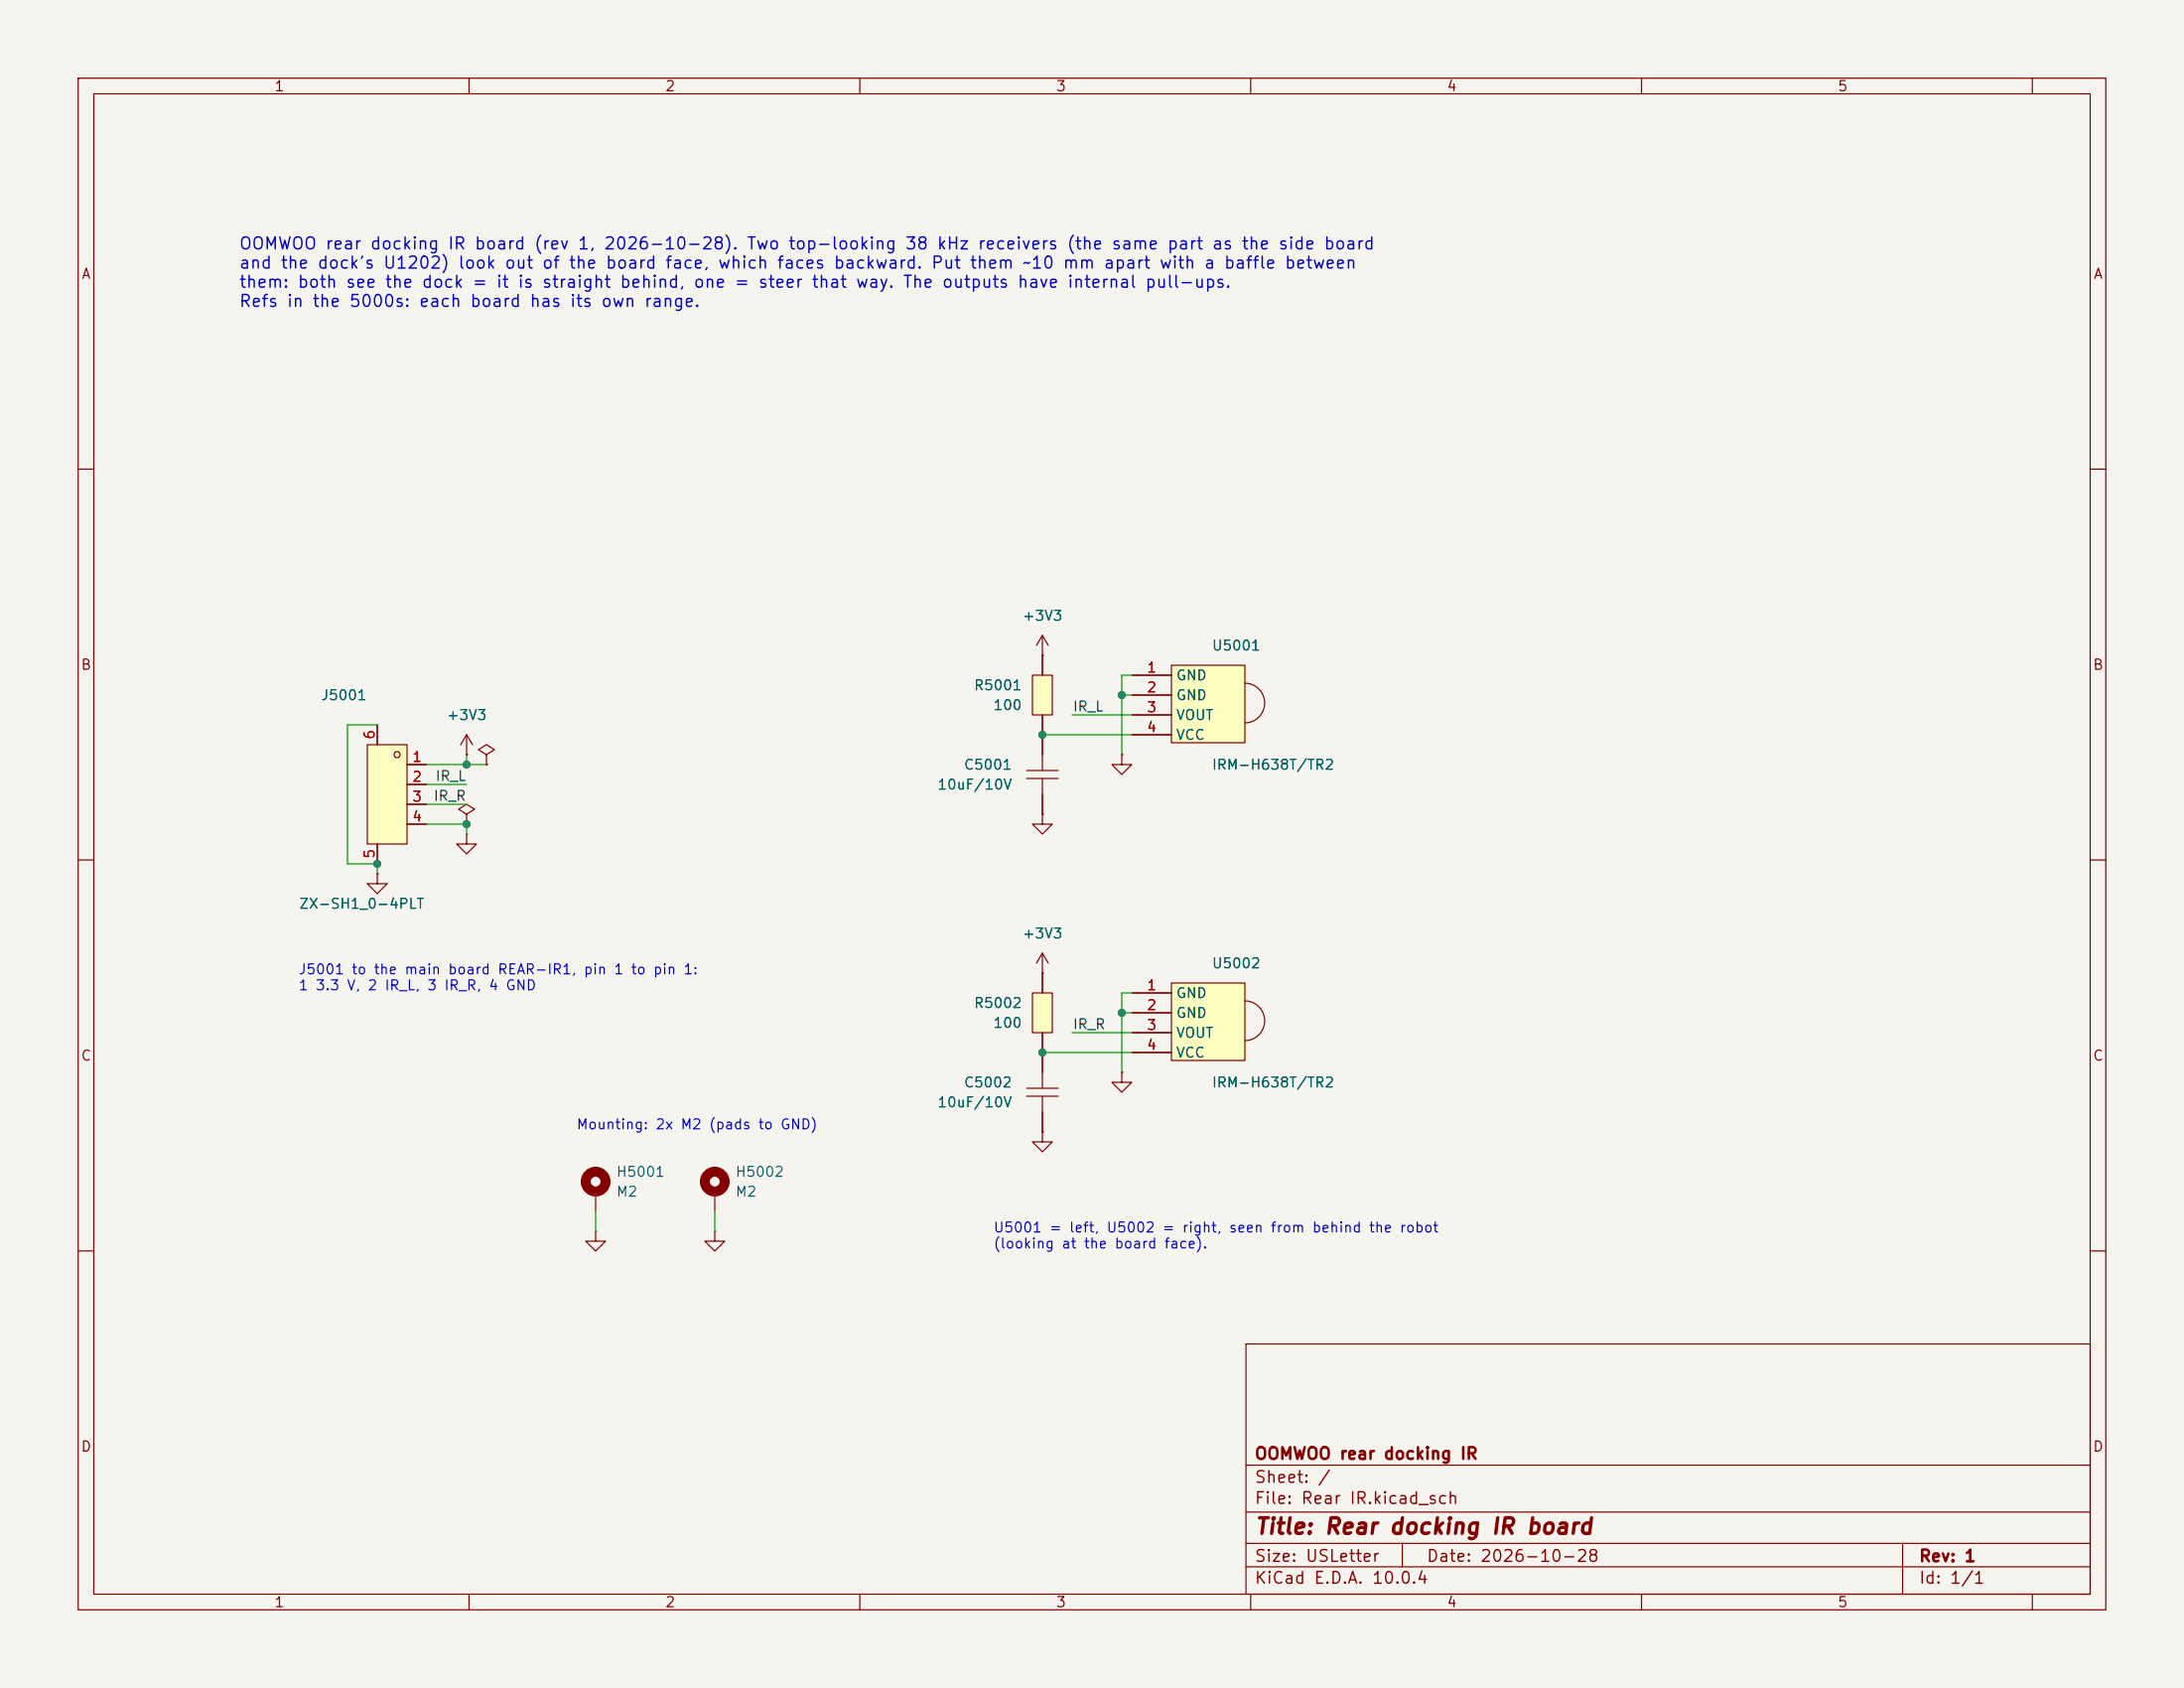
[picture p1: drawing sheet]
(kicad_sch
 (version 20260306)
 (generator "eeschema")
 (generator_version "10.0")
 (paper "USLetter")
 (title_block
  (title "Rear docking IR board")
  (date "2026-10-28")
  (rev "1")
  (company "OOMWOO rear docking IR"))
 (lib_symbols
  (symbol "JLCImport:CL10A106KP8NNNC"
   (pin_numbers (hide yes))
   (pin_names (hide yes)) (exclude_from_sim no) (in_bom yes) (on_board yes)
   (in_pos_files yes)
   (duplicate_pin_numbers_are_jumpers no)
   (property "Reference" "C" (at 0 4.064 0) (show_name no) (do_not_autoplace no) (effects (font (size 1.27 1.27))))
   (property "Value" "CL10A106KP8NNNC" (at 0 -4.064 0) (show_name no) (do_not_autoplace no) (effects (font (size 1.27 1.27))))
   (property "Footprint" "JLCImport:C0603" (at 0 -7.62 0) (show_name no) (do_not_autoplace no) (hide yes) (effects (font (size 1.27 1.27))))
   (property "Datasheet" "https://lcsc.com/product-detail/Multilayer-Ceramic-Capacitors-MLCC-SMD-SMT_SAMSUNG_CL10A106KP8NNNC_10uF-106-10-10V_C19702.html" (at 0 -10.16 0) (show_name no) (do_not_autoplace no) (hide yes) (effects (font (size 1.27 1.27))))
   (property "Description" "10V 10uF X5R ±10% 0603 Multilayer Ceramic Capacitors MLCC - SMD/SMT ROHS" (at 0 0 0) (show_name no) (do_not_autoplace no) (hide yes) (effects (font (size 1.27 1.27))))
   (property "Manufacturer" "SAMSUNG(三星)" (at 0 -12.7 0) (show_name no) (do_not_autoplace no) (hide yes) (effects (font (size 1.27 1.27))))
   (property "MPN" "CL10A106KP8NNNC" (at 0 -15.24 0) (show_name no) (do_not_autoplace no) (hide yes) (effects (font (size 1.27 1.27))))
   (property "LCSC" "C19702" (at 0 -17.78 0) (show_name no) (do_not_autoplace no) (hide yes) (effects (font (size 1.27 1.27))))
   (symbol "CL10A106KP8NNNC_0_1"
    (polyline (pts (xy -0.51 0) (xy -2.54 0)) (stroke (width 0) (type default)) (fill (type none)))
    (polyline (pts (xy -0.51 -2.03) (xy -0.51 2.03)) (stroke (width 0) (type default)) (fill (type none)))
    (polyline (pts (xy 0.51 2.03) (xy 0.51 -2.03)) (stroke (width 0) (type default)) (fill (type none)))
    (polyline (pts (xy 2.54 0) (xy 0.51 0)) (stroke (width 0) (type default)) (fill (type none)))
    (pin passive line (at -5.08 0 0) (length 2.54) (name "1" (effects (font (size 1.27 1.27)))) (number "1" (effects (font (size 1.27 1.27)))))
    (pin passive line (at 5.08 0 180) (length 2.54) (name "2" (effects (font (size 1.27 1.27)))) (number "2" (effects (font (size 1.27 1.27))))))
   (embedded_fonts no))
  (symbol "JLCImport:FRC0603F1000TS"
   (pin_numbers (hide yes))
   (pin_names (hide yes)) (exclude_from_sim no) (in_bom yes) (on_board yes)
   (in_pos_files yes)
   (duplicate_pin_numbers_are_jumpers no)
   (property "Reference" "R" (at 0 4.064 0) (show_name no) (do_not_autoplace no) (effects (font (size 1.27 1.27))))
   (property "Value" "FRC0603F1000TS" (at 0 -4.064 0) (show_name no) (do_not_autoplace no) (effects (font (size 1.27 1.27))))
   (property "Footprint" "JLCImport:R0603" (at 0 -7.62 0) (show_name no) (do_not_autoplace no) (hide yes) (effects (font (size 1.27 1.27))))
   (property "Datasheet" "https://www.lcsc.com/datasheet/C2906981.pdf" (at 0 -10.16 0) (show_name no) (do_not_autoplace no) (hide yes) (effects (font (size 1.27 1.27))))
   (property "Description" "-55℃~+155℃ 100mW 100Ω 75V Thick Film Resistor ±1% ±100ppm/℃ 0603 Chip Resistor - Surface Mount ROHS" (at 0 0 0) (show_name no) (do_not_autoplace no) (hide yes) (effects (font (size 1.27 1.27))))
   (property "Manufacturer" "FOJAN(富捷)" (at 0 -12.7 0) (show_name no) (do_not_autoplace no) (hide yes) (effects (font (size 1.27 1.27))))
   (property "MPN" "FRC0603F1000TS" (at 0 -15.24 0) (show_name no) (do_not_autoplace no) (hide yes) (effects (font (size 1.27 1.27))))
   (property "LCSC" "C2906981" (at 0 -17.78 0) (show_name no) (do_not_autoplace no) (hide yes) (effects (font (size 1.27 1.27))))
   (symbol "FRC0603F1000TS_0_1"
    (rectangle (start -2.54 1.27) (end 2.54 -1.27) (stroke (width 0) (type default)) (fill (type background)))
    (pin passive line (at -5.08 0 0) (length 2.54) (name "1" (effects (font (size 1.27 1.27)))) (number "1" (effects (font (size 1.27 1.27)))))
    (pin passive line (at 5.08 0 180) (length 2.54) (name "2" (effects (font (size 1.27 1.27)))) (number "2" (effects (font (size 1.27 1.27))))))
   (embedded_fonts no))
  (symbol "JLCImport:IRM-H638T" (exclude_from_sim no) (in_bom yes) (on_board yes)
   (in_pos_files yes)
   (duplicate_pin_numbers_are_jumpers no)
   (property "Reference" "CGQ" (at 0 7.62 0) (show_name no) (do_not_autoplace no) (effects (font (size 1.27 1.27))))
   (property "Value" "IRM-H638T/TR2" (at 0 -10.16 0) (show_name no) (do_not_autoplace no) (effects (font (size 1.27 1.27))))
   (property "Footprint" "JLCImport:IRM-H638T" (at 0 -12.7 0) (show_name no) (do_not_autoplace no) (hide yes) (effects (font (size 1.27 1.27))))
   (property "Datasheet" "https://lcsc.com/product-detail/Infrared-Sensors_IRM-H638T-TR2_C91447.html" (at 0 -15.24 0) (show_name no) (do_not_autoplace no) (hide yes) (effects (font (size 1.27 1.27))))
   (property "Description" "IRM-H638T/TR2" (at 0 0 0) (show_name no) (do_not_autoplace no) (hide yes) (effects (font (size 1.27 1.27))))
   (property "Manufacturer" "EVERLIGHT(亿光)" (at 0 -17.78 0) (show_name no) (do_not_autoplace no) (hide yes) (effects (font (size 1.27 1.27))))
   (property "MPN" "IRM-H638T/TR2" (at 0 -20.32 0) (show_name no) (do_not_autoplace no) (hide yes) (effects (font (size 1.27 1.27))))
   (property "LCSC" "C91447" (at 0 -22.86 0) (show_name no) (do_not_autoplace no) (hide yes) (effects (font (size 1.27 1.27))))
   (symbol "IRM-H638T_0_1"
    (rectangle (start -2.54 3.81) (end 6.86 -6.1) (stroke (width 0) (type default)) (fill (type background)))
    (arc (start 6.86 1.52) (mid 9.3889 -1.02) (end 6.86 -3.56) (stroke (width 0) (type default)) (fill (type none)))
    (pin passive line (at -7.62 2.54 0) (length 5.08) (name "GND" (effects (font (size 1.27 1.27)))) (number "1" (effects (font (size 1.27 1.27)))))
    (pin passive line (at -7.62 0 0) (length 5.08) (name "GND" (effects (font (size 1.27 1.27)))) (number "2" (effects (font (size 1.27 1.27)))))
    (pin output line (at -7.62 -2.54 0) (length 5.08) (name "VOUT" (effects (font (size 1.27 1.27)))) (number "3" (effects (font (size 1.27 1.27)))))
    (pin passive line (at -7.62 -5.08 0) (length 5.08) (name "VCC" (effects (font (size 1.27 1.27)))) (number "4" (effects (font (size 1.27 1.27))))))
   (embedded_fonts no))
  (symbol "JLCImport:ZX-SH1_0-4PLT"
   (pin_names (hide yes)) (exclude_from_sim no) (in_bom yes) (on_board yes)
   (in_pos_files yes)
   (duplicate_pin_numbers_are_jumpers no)
   (property "Reference" "U" (at 0 13.97 0) (show_name no) (do_not_autoplace no) (effects (font (size 1.27 1.27))))
   (property "Value" "ZX-SH1_0-4PLT" (at 0 -13.97 0) (show_name no) (do_not_autoplace no) (effects (font (size 1.27 1.27))))
   (property "Footprint" "JLCImport:ZX-SH1_0-4PLT" (at 0 -16.51 0) (show_name no) (do_not_autoplace no) (hide yes) (effects (font (size 1.27 1.27))))
   (property "Datasheet" "https://www.lcsc.com/datasheet/C7430453.pdf" (at 0 -19.05 0) (show_name no) (do_not_autoplace no) (hide yes) (effects (font (size 1.27 1.27))))
   (property "Description" "-40℃~+85℃ 1 1A 1mm 1x4P 3.05mm 4 4.4mm 4P 50V 6.35mm Auxiliary Solder Pin Beige Brass LCP SH Surface Mount,Vertical Tin SMD,P=1mm Wire To Board Connector ROHS" (at 0 0 0) (show_name no) (do_not_autoplace no) (hide yes) (effects (font (size 1.27 1.27))))
   (property "Manufacturer" "Megastar" (at 0 -21.59 0) (show_name no) (do_not_autoplace no) (hide yes) (effects (font (size 1.27 1.27))))
   (property "Manufacturer Part" "ZX-SH1.0-4PLT" (at 0 -24.13 0) (show_name no) (do_not_autoplace no) (hide yes) (effects (font (size 1.27 1.27))))
   (property "LCSC" "C7430453" (at 0 -26.67 0) (show_name no) (do_not_autoplace no) (hide yes) (effects (font (size 1.27 1.27))))
   (symbol "ZX-SH1_0-4PLT_0_1"
    (rectangle (start -1.27 6.35) (end 3.81 -6.35) (stroke (width 0) (type default)) (fill (type background)))
    (circle (center 0 5.08) (radius 0.38) (stroke (width 0) (type default)) (fill (type none)))
    (pin passive line (at -3.81 3.81 0) (length 2.54) (name "1" (effects (font (size 1.27 1.27)))) (number "1" (effects (font (size 1.27 1.27)))))
    (pin passive line (at -3.81 1.27 0) (length 2.54) (name "2" (effects (font (size 1.27 1.27)))) (number "2" (effects (font (size 1.27 1.27)))))
    (pin passive line (at -3.81 -1.27 0) (length 2.54) (name "3" (effects (font (size 1.27 1.27)))) (number "3" (effects (font (size 1.27 1.27)))))
    (pin passive line (at -3.81 -3.81 0) (length 2.54) (name "4" (effects (font (size 1.27 1.27)))) (number "4" (effects (font (size 1.27 1.27)))))
    (pin passive line (at 2.54 -8.89 90) (length 2.54) (name "5" (effects (font (size 1.27 1.27)))) (number "5" (effects (font (size 1.27 1.27)))))
    (pin passive line (at 2.54 8.89 270) (length 2.54) (name "6" (effects (font (size 1.27 1.27)))) (number "6" (effects (font (size 1.27 1.27))))))
   (embedded_fonts no))
  (symbol "Mechanical:MountingHole_Pad"
   (pin_numbers (hide yes))
   (pin_names
    (offset 1.016) (hide yes)) (exclude_from_sim no) (in_bom no) (on_board yes)
   (in_pos_files yes)
   (duplicate_pin_numbers_are_jumpers no)
   (property "Reference" "H" (at 0 6.35 0) (show_name no) (do_not_autoplace no) (effects (font (size 1.27 1.27))))
   (property "Value" "MountingHole_Pad" (at 0 4.445 0) (show_name no) (do_not_autoplace no) (effects (font (size 1.27 1.27))))
   (property "Footprint" "" (at 0 0 0) (show_name no) (do_not_autoplace no) (hide yes) (effects (font (size 1.27 1.27))))
   (property "Datasheet" "" (at 0 0 0) (show_name no) (do_not_autoplace no) (hide yes) (effects (font (size 1.27 1.27))))
   (property "Description" "Mounting Hole with connection" (at 0 0 0) (show_name no) (do_not_autoplace no) (hide yes) (effects (font (size 1.27 1.27))))
   (symbol "MountingHole_Pad_0_1"
    (circle (center 0 1.27) (radius 1.27) (stroke (width 1.27) (type default)) (fill (type none))))
   (symbol "MountingHole_Pad_1_1"
    (pin input line (at 0 -2.54 90) (length 2.54) (name "1" (effects (font (size 1.27 1.27)))) (number "1" (effects (font (size 1.27 1.27))))))
   (embedded_fonts no))
  (symbol "power:+3V3"
   (power global)
   (pin_numbers (hide yes))
   (pin_names
    (offset 0) (hide yes)) (exclude_from_sim no) (in_bom yes) (on_board yes)
   (in_pos_files yes)
   (duplicate_pin_numbers_are_jumpers no)
   (property "Reference" "#PWR" (at 0 -3.81 0) (show_name no) (do_not_autoplace no) (hide yes) (effects (font (size 1.27 1.27))))
   (property "Value" "+3V3" (at 0 3.556 0) (show_name no) (do_not_autoplace no) (effects (font (size 1.27 1.27))))
   (property "Footprint" "" (at 0 0 0) (show_name no) (do_not_autoplace no) (hide yes) (effects (font (size 1.27 1.27))))
   (property "Datasheet" "" (at 0 0 0) (show_name no) (do_not_autoplace no) (hide yes) (effects (font (size 1.27 1.27))))
   (property "Description" "Power symbol creates a global label with name \"+3V3\"" (at 0 0 0) (show_name no) (do_not_autoplace no) (hide yes) (effects (font (size 1.27 1.27))))
   (symbol "+3V3_0_1"
    (polyline (pts (xy -0.762 1.27) (xy 0 2.54)) (stroke (width 0) (type default)) (fill (type none)))
    (polyline (pts (xy 0 2.54) (xy 0.762 1.27)) (stroke (width 0) (type default)) (fill (type none)))
    (polyline (pts (xy 0 0) (xy 0 2.54)) (stroke (width 0) (type default)) (fill (type none))))
   (symbol "+3V3_1_1"
    (pin power_in line (at 0 0 90) (length 0) (name "" (effects (font (size 1.27 1.27)))) (number "1" (effects (font (size 1.27 1.27))))))
   (embedded_fonts no))
  (symbol "power:GND"
   (power global)
   (pin_numbers (hide yes))
   (pin_names
    (offset 0) (hide yes)) (exclude_from_sim no) (in_bom yes) (on_board yes)
   (in_pos_files yes)
   (duplicate_pin_numbers_are_jumpers no)
   (property "Reference" "#PWR" (at 0 -6.35 0) (show_name no) (do_not_autoplace no) (hide yes) (effects (font (size 1.27 1.27))))
   (property "Value" "GND" (at 0 -3.81 0) (show_name no) (do_not_autoplace no) (effects (font (size 1.27 1.27))))
   (property "Footprint" "" (at 0 0 0) (show_name no) (do_not_autoplace no) (hide yes) (effects (font (size 1.27 1.27))))
   (property "Datasheet" "" (at 0 0 0) (show_name no) (do_not_autoplace no) (hide yes) (effects (font (size 1.27 1.27))))
   (property "Description" "Power symbol creates a global label with name \"GND\" , ground" (at 0 0 0) (show_name no) (do_not_autoplace no) (hide yes) (effects (font (size 1.27 1.27))))
   (symbol "GND_0_1"
    (polyline (pts (xy 0 0) (xy 0 -1.27) (xy 1.27 -1.27) (xy 0 -2.54) (xy -1.27 -1.27) (xy 0 -1.27)) (stroke (width 0) (type default)) (fill (type none))))
   (symbol "GND_1_1"
    (pin power_in line (at 0 0 270) (length 0) (name "" (effects (font (size 1.27 1.27)))) (number "1" (effects (font (size 1.27 1.27))))))
   (embedded_fonts no))
  (symbol "power:PWR_FLAG"
   (power global)
   (pin_numbers (hide yes))
   (pin_names
    (offset 0) (hide yes)) (exclude_from_sim no) (in_bom yes) (on_board yes)
   (in_pos_files yes)
   (duplicate_pin_numbers_are_jumpers no)
   (property "Reference" "#FLG" (at 0 1.905 0) (show_name no) (do_not_autoplace no) (hide yes) (effects (font (size 1.27 1.27))))
   (property "Value" "PWR_FLAG" (at 0 3.81 0) (show_name no) (do_not_autoplace no) (effects (font (size 1.27 1.27))))
   (property "Footprint" "" (at 0 0 0) (show_name no) (do_not_autoplace no) (hide yes) (effects (font (size 1.27 1.27))))
   (property "Datasheet" "" (at 0 0 0) (show_name no) (do_not_autoplace no) (hide yes) (effects (font (size 1.27 1.27))))
   (property "Description" "Special symbol for telling ERC where power comes from" (at 0 0 0) (show_name no) (do_not_autoplace no) (hide yes) (effects (font (size 1.27 1.27))))
   (symbol "PWR_FLAG_0_0"
    (pin power_out line (at 0 0 90) (length 0) (name "" (effects (font (size 1.27 1.27)))) (number "1" (effects (font (size 1.27 1.27))))))
   (symbol "PWR_FLAG_0_1"
    (polyline (pts (xy 0 0) (xy 0 1.27) (xy -1.016 1.905) (xy 0 2.54) (xy 1.016 1.905) (xy 0 1.27)) (stroke (width 0) (type default)) (fill (type none))))
   (embedded_fonts no)))
 (text "J5001 to the main board REAR-IR1, pin 1 to pin 1:\n1 3.3 V, 2 IR_L, 3 IR_R, 4 GND"
  (exclude_from_sim no)
  (at 38.1 127 0)
  (effects (font (size 1.27 1.27)) (justify left bottom)))
 (text "OOMWOO rear docking IR board (rev 1, 2026-10-28). Two top-looking 38 kHz receivers (the same part as the side board\nand the dock's U1202) look out of the board face, which faces backward. Put them ~10 mm apart with a baffle between\nthem: both see the dock = it is straight behind, one = steer that way. The outputs have internal pull-ups.\nRefs in the 5000s: each board has its own range."
  (exclude_from_sim no)
  (at 30.48 39.624 0)
  (effects (font (size 1.524 1.524)) (justify left bottom)))
 (text "Mounting: 2x M2 (pads to GND)"
  (exclude_from_sim no)
  (at 73.66 144.78 0)
  (effects (font (size 1.27 1.27)) (justify left bottom)))
 (text "U5001 = left, U5002 = right, seen from behind the robot\n(looking at the board face)."
  (exclude_from_sim no)
  (at 127 160.02 0)
  (effects (font (size 1.27 1.27)) (justify left bottom)))
 (junction
  (at 59.69 105.41)
  (diameter 0)
  (color 0 0 0 0))
 (junction
  (at 133.35 134.62)
  (diameter 0)
  (color 0 0 0 0))
 (junction
  (at 143.51 129.54)
  (diameter 0)
  (color 0 0 0 0))
 (junction
  (at 143.51 88.9)
  (diameter 0)
  (color 0 0 0 0))
 (junction
  (at 133.35 93.98)
  (diameter 0)
  (color 0 0 0 0))
 (junction
  (at 48.26 110.49)
  (diameter 0)
  (color 0 0 0 0))
 (junction
  (at 59.69 97.79)
  (diameter 0)
  (color 0 0 0 0))
 (wire
  (pts (xy 59.69 106.68) (xy 59.69 105.41))
  (stroke (width 0) (type default)))
 (wire
  (pts (xy 91.44 154.94) (xy 91.44 157.48))
  (stroke (width 0) (type default)))
 (wire
  (pts (xy 144.78 132.08) (xy 137.16 132.08))
  (stroke (width 0) (type default)))
 (wire
  (pts (xy 144.78 91.44) (xy 137.16 91.44))
  (stroke (width 0) (type default)))
 (wire
  (pts (xy 44.45 92.71) (xy 44.45 110.49))
  (stroke (width 0) (type default)))
 (wire
  (pts (xy 54.61 105.41) (xy 59.69 105.41))
  (stroke (width 0) (type default)))
 (wire
  (pts (xy 144.78 134.62) (xy 133.35 134.62))
  (stroke (width 0) (type default)))
 (wire
  (pts (xy 144.78 93.98) (xy 133.35 93.98))
  (stroke (width 0) (type default)))
 (wire
  (pts (xy 143.51 137.16) (xy 143.51 129.54))
  (stroke (width 0) (type default)))
 (wire
  (pts (xy 59.69 97.79) (xy 62.23 97.79))
  (stroke (width 0) (type default)))
 (wire
  (pts (xy 143.51 129.54) (xy 143.51 127))
  (stroke (width 0) (type default)))
 (wire
  (pts (xy 44.45 110.49) (xy 48.26 110.49))
  (stroke (width 0) (type default)))
 (wire
  (pts (xy 144.78 88.9) (xy 143.51 88.9))
  (stroke (width 0) (type default)))
 (wire
  (pts (xy 54.61 100.33) (xy 59.69 100.33))
  (stroke (width 0) (type default)))
 (wire
  (pts (xy 48.26 110.49) (xy 48.26 111.76))
  (stroke (width 0) (type default)))
 (wire
  (pts (xy 59.69 97.79) (xy 59.69 96.52))
  (stroke (width 0) (type default)))
 (wire
  (pts (xy 54.61 102.87) (xy 59.69 102.87))
  (stroke (width 0) (type default)))
 (wire
  (pts (xy 144.78 129.54) (xy 143.51 129.54))
  (stroke (width 0) (type default)))
 (wire
  (pts (xy 76.2 154.94) (xy 76.2 157.48))
  (stroke (width 0) (type default)))
 (wire
  (pts (xy 143.51 96.52) (xy 143.51 88.9))
  (stroke (width 0) (type default)))
 (wire
  (pts (xy 143.51 88.9) (xy 143.51 86.36))
  (stroke (width 0) (type default)))
 (wire
  (pts (xy 48.26 92.71) (xy 44.45 92.71))
  (stroke (width 0) (type default)))
 (wire
  (pts (xy 54.61 97.79) (xy 59.69 97.79))
  (stroke (width 0) (type default)))
 (wire
  (pts (xy 144.78 86.36) (xy 143.51 86.36))
  (stroke (width 0) (type default)))
 (wire
  (pts (xy 144.78 127) (xy 143.51 127))
  (stroke (width 0) (type default)))
 (label "IR_R"
  (at 59.69 102.87 180)
  (effects (font (size 1.27 1.27)) (justify right bottom)))
 (label "IR_L"
  (at 59.69 100.33 180)
  (effects (font (size 1.27 1.27)) (justify right bottom)))
 (label "IR_R"
  (at 137.16 132.08 0)
  (effects (font (size 1.27 1.27)) (justify left bottom)))
 (label "IR_L"
  (at 137.16 91.44 0)
  (effects (font (size 1.27 1.27)) (justify left bottom)))
 (symbol
  (lib_id "JLCImport:IRM-H638T")
  (at 152.4 129.54 0)
  (unit 1)
  (body_style 1)
  (exclude_from_sim no)
  (in_bom yes)
  (on_board yes)
  (in_pos_files yes)
  (dnp no)
  (property "Reference" "U5002" (at 154.94 123.19 0) (show_name no) (do_not_autoplace no) (effects (font (size 1.27 1.27)) (justify left)))
  (property "Value" "IRM-H638T/TR2" (at 154.94 138.43 0) (show_name no) (do_not_autoplace no) (effects (font (size 1.27 1.27)) (justify left)))
  (property "Footprint" "JLCImport:IRM-H638T" (at 152.4 129.54 0) (hide yes) (show_name no) (do_not_autoplace no) (effects (font (size 1.27 1.27))))
  (property "Datasheet" "https://en.everlight.com/wp-content/plugins/ItemRelationship/product_files/pdf/DMO-0000004-IRM-H6XX-TR2_Series_Datasheet_V4.pdf" (at 152.4 129.54 0) (hide yes) (show_name no) (do_not_autoplace no) (effects (font (size 1.27 1.27))))
  (property "Description" "38 kHz IR receiver, top-looking SMD (lens on the top face); output has an internal pull-up" (at 152.4 129.54 0) (hide yes) (show_name no) (do_not_autoplace no) (effects (font (size 1.27 1.27))))
  (property "LCSC" "C91447" (at 152.4 129.54 0) (hide yes) (show_name no) (do_not_autoplace no) (effects (font (size 1.27 1.27))))
  (pin "1")
  (pin "2")
  (pin "3")
  (pin "4"))
 (symbol
  (lib_id "power:GND")
  (at 59.69 106.68 0)
  (unit 1)
  (body_style 1)
  (exclude_from_sim no)
  (in_bom yes)
  (on_board yes)
  (in_pos_files yes)
  (dnp no)
  (property "Reference" "#PWR5001" (at 59.69 106.68 90) (hide yes) (show_name no) (do_not_autoplace no) (effects (font (size 1.27 1.27))))
  (property "Value" "GND" (at 59.69 111.76 90) (hide yes) (show_name no) (do_not_autoplace no) (effects (font (size 1.27 1.27)) (justify left)))
  (property "Footprint" "" (at 59.69 106.68 0) (hide yes) (show_name no) (do_not_autoplace no) (effects (font (size 1.27 1.27))))
  (property "Datasheet" "" (at 59.69 106.68 0) (hide yes) (show_name no) (do_not_autoplace no) (effects (font (size 1.27 1.27))))
  (property "Description" "" (at 59.69 106.68 0) (hide yes) (show_name no) (do_not_autoplace no) (effects (font (size 1.27 1.27))))
  (pin "1"))
 (symbol
  (lib_id "power:GND")
  (at 91.44 157.48 0)
  (unit 1)
  (body_style 1)
  (exclude_from_sim no)
  (in_bom yes)
  (on_board yes)
  (in_pos_files yes)
  (dnp no)
  (property "Reference" "#PWR5014" (at 91.44 157.48 0) (hide yes) (show_name no) (do_not_autoplace no) (effects (font (size 1.27 1.27))))
  (property "Value" "GND" (at 91.44 162.56 0) (hide yes) (show_name no) (do_not_autoplace no) (effects (font (size 1.27 1.27))))
  (property "Footprint" "" (at 91.44 157.48 0) (hide yes) (show_name no) (do_not_autoplace no) (effects (font (size 1.27 1.27))))
  (property "Datasheet" "" (at 91.44 157.48 0) (hide yes) (show_name no) (do_not_autoplace no) (effects (font (size 1.27 1.27))))
  (property "Description" "" (at 91.44 157.48 0) (hide yes) (show_name no) (do_not_autoplace no) (effects (font (size 1.27 1.27))))
  (pin "1"))
 (symbol
  (lib_id "JLCImport:ZX-SH1_0-4PLT")
  (at 50.8 101.6 0)
  (mirror y)
  (unit 1)
  (body_style 1)
  (exclude_from_sim no)
  (in_bom yes)
  (on_board yes)
  (in_pos_files yes)
  (dnp no)
  (property "Reference" "J5001" (at 46.99 88.9 0) (show_name no) (do_not_autoplace no) (effects (font (size 1.27 1.27)) (justify left)))
  (property "Value" "ZX-SH1_0-4PLT" (at 54.356 115.57 0) (show_name no) (do_not_autoplace no) (effects (font (size 1.27 1.27)) (justify left)))
  (property "Footprint" "JLCImport:ZX-SH1_0-4PLT" (at 50.8 101.6 0) (hide yes) (show_name no) (do_not_autoplace no) (effects (font (size 1.27 1.27))))
  (property "Datasheet" "https://www.lcsc.com/datasheet/C7430453.pdf" (at 50.8 101.6 0) (hide yes) (show_name no) (do_not_autoplace no) (effects (font (size 1.27 1.27))))
  (property "Description" "-40℃~+85℃ 1 1A 1mm 1x4P 3.05mm 4 4.4mm 4P 50V 6.35mm Auxiliary Solder Pin Beige Brass LCP SH Surface Mount,Vertical Tin SMD,P=1mm Wire To Board Connector ROHS" (at 50.8 101.6 0) (hide yes) (show_name no) (do_not_autoplace no) (effects (font (size 1.27 1.27))))
  (property "LCSC" "C7430453" (at 50.8 101.6 0) (hide yes) (show_name no) (do_not_autoplace no) (effects (font (size 1.27 1.27))))
  (property "Manufacturer" "Megastar" (at 50.8 123.19 0) (hide yes) (show_name no) (do_not_autoplace no) (effects (font (size 1.27 1.27))))
  (property "Manufacturer Part" "ZX-SH1.0-4PLT" (at 50.8 125.73 0) (hide yes) (show_name no) (do_not_autoplace no) (effects (font (size 1.27 1.27))))
  (pin "1")
  (pin "2")
  (pin "3")
  (pin "4")
  (pin "5")
  (pin "6"))
 (symbol
  (lib_id "power:PWR_FLAG")
  (at 59.69 105.41 0)
  (unit 1)
  (body_style 1)
  (exclude_from_sim no)
  (in_bom yes)
  (on_board yes)
  (in_pos_files yes)
  (dnp no)
  (property "Reference" "#FLG5004" (at 59.69 105.41 0) (hide yes) (show_name no) (do_not_autoplace no) (effects (font (size 1.27 1.27))))
  (property "Value" "PWR_FLAG" (at 59.69 101.6 0) (hide yes) (show_name no) (do_not_autoplace no) (effects (font (size 1.27 1.27))))
  (property "Footprint" "" (at 59.69 105.41 0) (hide yes) (show_name no) (do_not_autoplace no) (effects (font (size 1.27 1.27))))
  (property "Datasheet" "" (at 59.69 105.41 0) (hide yes) (show_name no) (do_not_autoplace no) (effects (font (size 1.27 1.27))))
  (property "Description" "" (at 59.69 105.41 0) (hide yes) (show_name no) (do_not_autoplace no) (effects (font (size 1.27 1.27))))
  (pin "1"))
 (symbol
  (lib_id "power:GND")
  (at 133.35 104.14 0)
  (unit 1)
  (body_style 1)
  (exclude_from_sim no)
  (in_bom yes)
  (on_board yes)
  (in_pos_files yes)
  (dnp no)
  (property "Reference" "#PWR5008" (at 133.35 104.14 0) (hide yes) (show_name no) (do_not_autoplace no) (effects (font (size 1.27 1.27))))
  (property "Value" "GND" (at 133.35 109.22 0) (hide yes) (show_name no) (do_not_autoplace no) (effects (font (size 1.27 1.27))))
  (property "Footprint" "" (at 133.35 104.14 0) (hide yes) (show_name no) (do_not_autoplace no) (effects (font (size 1.27 1.27))))
  (property "Datasheet" "" (at 133.35 104.14 0) (hide yes) (show_name no) (do_not_autoplace no) (effects (font (size 1.27 1.27))))
  (property "Description" "" (at 133.35 104.14 0) (hide yes) (show_name no) (do_not_autoplace no) (effects (font (size 1.27 1.27))))
  (pin "1"))
 (symbol
  (lib_id "power:+3V3")
  (at 59.69 96.52 0)
  (unit 1)
  (body_style 1)
  (exclude_from_sim no)
  (in_bom yes)
  (on_board yes)
  (in_pos_files yes)
  (dnp no)
  (property "Reference" "#PWR5005" (at 59.69 96.52 0) (hide yes) (show_name no) (do_not_autoplace no) (effects (font (size 1.27 1.27))))
  (property "Value" "+3V3" (at 59.69 91.44 0) (show_name no) (do_not_autoplace no) (effects (font (size 1.27 1.27))))
  (property "Footprint" "" (at 59.69 96.52 0) (hide yes) (show_name no) (do_not_autoplace no) (effects (font (size 1.27 1.27))))
  (property "Datasheet" "" (at 59.69 96.52 0) (hide yes) (show_name no) (do_not_autoplace no) (effects (font (size 1.27 1.27))))
  (property "Description" "" (at 59.69 96.52 0) (hide yes) (show_name no) (do_not_autoplace no) (effects (font (size 1.27 1.27))))
  (pin "1"))
 (symbol
  (lib_id "power:GND")
  (at 48.26 111.76 0)
  (unit 1)
  (body_style 1)
  (exclude_from_sim no)
  (in_bom yes)
  (on_board yes)
  (in_pos_files yes)
  (dnp no)
  (property "Reference" "#PWR5002" (at 48.26 111.76 0) (hide yes) (show_name no) (do_not_autoplace no) (effects (font (size 1.27 1.27))))
  (property "Value" "GND" (at 48.26 116.84 0) (hide yes) (show_name no) (do_not_autoplace no) (effects (font (size 1.27 1.27))))
  (property "Footprint" "" (at 48.26 111.76 0) (hide yes) (show_name no) (do_not_autoplace no) (effects (font (size 1.27 1.27))))
  (property "Datasheet" "" (at 48.26 111.76 0) (hide yes) (show_name no) (do_not_autoplace no) (effects (font (size 1.27 1.27))))
  (property "Description" "" (at 48.26 111.76 0) (hide yes) (show_name no) (do_not_autoplace no) (effects (font (size 1.27 1.27))))
  (pin "1"))
 (symbol
  (lib_id "power:+3V3")
  (at 133.35 83.82 0)
  (unit 1)
  (body_style 1)
  (exclude_from_sim no)
  (in_bom yes)
  (on_board yes)
  (in_pos_files yes)
  (dnp no)
  (property "Reference" "#PWR05009" (at 133.35 83.82 0) (hide yes) (show_name no) (do_not_autoplace no) (effects (font (size 1.27 1.27))))
  (property "Value" "+3V3" (at 133.35 78.74 0) (show_name no) (do_not_autoplace no) (effects (font (size 1.27 1.27))))
  (property "Footprint" "" (at 133.35 83.82 0) (hide yes) (show_name no) (do_not_autoplace no) (effects (font (size 1.27 1.27))))
  (property "Datasheet" "" (at 133.35 83.82 0) (hide yes) (show_name no) (do_not_autoplace no) (effects (font (size 1.27 1.27))))
  (property "Description" "" (at 133.35 83.82 0) (hide yes) (show_name no) (do_not_autoplace no) (effects (font (size 1.27 1.27))))
  (pin "1"))
 (symbol
  (lib_id "power:GND")
  (at 133.35 144.78 0)
  (unit 1)
  (body_style 1)
  (exclude_from_sim no)
  (in_bom yes)
  (on_board yes)
  (in_pos_files yes)
  (dnp no)
  (property "Reference" "#PWR5011" (at 133.35 144.78 0) (hide yes) (show_name no) (do_not_autoplace no) (effects (font (size 1.27 1.27))))
  (property "Value" "GND" (at 133.35 149.86 0) (hide yes) (show_name no) (do_not_autoplace no) (effects (font (size 1.27 1.27))))
  (property "Footprint" "" (at 133.35 144.78 0) (hide yes) (show_name no) (do_not_autoplace no) (effects (font (size 1.27 1.27))))
  (property "Datasheet" "" (at 133.35 144.78 0) (hide yes) (show_name no) (do_not_autoplace no) (effects (font (size 1.27 1.27))))
  (property "Description" "" (at 133.35 144.78 0) (hide yes) (show_name no) (do_not_autoplace no) (effects (font (size 1.27 1.27))))
  (pin "1"))
 (symbol
  (lib_id "power:PWR_FLAG")
  (at 62.23 97.79 0)
  (unit 1)
  (body_style 1)
  (exclude_from_sim no)
  (in_bom yes)
  (on_board yes)
  (in_pos_files yes)
  (dnp no)
  (property "Reference" "#FLG5006" (at 62.23 97.79 0) (hide yes) (show_name no) (do_not_autoplace no) (effects (font (size 1.27 1.27))))
  (property "Value" "PWR_FLAG" (at 62.23 93.98 0) (hide yes) (show_name no) (do_not_autoplace no) (effects (font (size 1.27 1.27))))
  (property "Footprint" "" (at 62.23 97.79 0) (hide yes) (show_name no) (do_not_autoplace no) (effects (font (size 1.27 1.27))))
  (property "Datasheet" "" (at 62.23 97.79 0) (hide yes) (show_name no) (do_not_autoplace no) (effects (font (size 1.27 1.27))))
  (property "Description" "" (at 62.23 97.79 0) (hide yes) (show_name no) (do_not_autoplace no) (effects (font (size 1.27 1.27))))
  (pin "1"))
 (symbol
  (lib_id "power:+3V3")
  (at 133.35 124.46 0)
  (unit 1)
  (body_style 1)
  (exclude_from_sim no)
  (in_bom yes)
  (on_board yes)
  (in_pos_files yes)
  (dnp no)
  (property "Reference" "#PWR05012" (at 133.35 124.46 0) (hide yes) (show_name no) (do_not_autoplace no) (effects (font (size 1.27 1.27))))
  (property "Value" "+3V3" (at 133.35 119.38 0) (show_name no) (do_not_autoplace no) (effects (font (size 1.27 1.27))))
  (property "Footprint" "" (at 133.35 124.46 0) (hide yes) (show_name no) (do_not_autoplace no) (effects (font (size 1.27 1.27))))
  (property "Datasheet" "" (at 133.35 124.46 0) (hide yes) (show_name no) (do_not_autoplace no) (effects (font (size 1.27 1.27))))
  (property "Description" "" (at 133.35 124.46 0) (hide yes) (show_name no) (do_not_autoplace no) (effects (font (size 1.27 1.27))))
  (pin "1"))
 (symbol
  (lib_id "JLCImport:IRM-H638T")
  (at 152.4 88.9 0)
  (unit 1)
  (body_style 1)
  (exclude_from_sim no)
  (in_bom yes)
  (on_board yes)
  (in_pos_files yes)
  (dnp no)
  (property "Reference" "U5001" (at 154.94 82.55 0) (show_name no) (do_not_autoplace no) (effects (font (size 1.27 1.27)) (justify left)))
  (property "Value" "IRM-H638T/TR2" (at 154.94 97.79 0) (show_name no) (do_not_autoplace no) (effects (font (size 1.27 1.27)) (justify left)))
  (property "Footprint" "JLCImport:IRM-H638T" (at 152.4 88.9 0) (hide yes) (show_name no) (do_not_autoplace no) (effects (font (size 1.27 1.27))))
  (property "Datasheet" "https://en.everlight.com/wp-content/plugins/ItemRelationship/product_files/pdf/DMO-0000004-IRM-H6XX-TR2_Series_Datasheet_V4.pdf" (at 152.4 88.9 0) (hide yes) (show_name no) (do_not_autoplace no) (effects (font (size 1.27 1.27))))
  (property "Description" "38 kHz IR receiver, top-looking SMD (lens on the top face); output has an internal pull-up" (at 152.4 88.9 0) (hide yes) (show_name no) (do_not_autoplace no) (effects (font (size 1.27 1.27))))
  (property "LCSC" "C91447" (at 152.4 88.9 0) (hide yes) (show_name no) (do_not_autoplace no) (effects (font (size 1.27 1.27))))
  (pin "1")
  (pin "2")
  (pin "3")
  (pin "4"))
 (symbol
  (lib_id "JLCImport:FRC0603F1000TS")
  (at 133.35 88.9 90)
  (mirror x)
  (unit 1)
  (body_style 1)
  (exclude_from_sim no)
  (in_bom yes)
  (on_board yes)
  (in_pos_files yes)
  (dnp no)
  (property "Reference" "R5001" (at 130.81 87.6299 90) (show_name no) (do_not_autoplace no) (effects (font (size 1.27 1.27)) (justify left)))
  (property "Value" "100" (at 130.81 90.1699 90) (show_name no) (do_not_autoplace no) (effects (font (size 1.27 1.27)) (justify left)))
  (property "Footprint" "JLCImport:R0603" (at 140.97 88.9 0) (hide yes) (show_name no) (do_not_autoplace no) (effects (font (size 1.27 1.27))))
  (property "Datasheet" "https://www.lcsc.com/datasheet/C2906981.pdf" (at 143.51 88.9 0) (hide yes) (show_name no) (do_not_autoplace no) (effects (font (size 1.27 1.27))))
  (property "Description" "-55℃~+155℃ 100mW 100Ω 75V Thick Film Resistor ±1% ±100ppm/℃ 0603 Chip Resistor - Surface Mount ROHS" (at 133.35 88.9 0) (hide yes) (show_name no) (do_not_autoplace no) (effects (font (size 1.27 1.27))))
  (property "Manufacturer" "FOJAN(富捷)" (at 146.05 88.9 0) (hide yes) (show_name no) (do_not_autoplace no) (effects (font (size 1.27 1.27))))
  (property "MPN" "FRC0603F1000TS" (at 148.59 88.9 0) (hide yes) (show_name no) (do_not_autoplace no) (effects (font (size 1.27 1.27))))
  (property "LCSC" "C2906981" (at 151.13 88.9 0) (hide yes) (show_name no) (do_not_autoplace no) (effects (font (size 1.27 1.27))))
  (pin "2")
  (pin "1"))
 (symbol
  (lib_id "Mechanical:MountingHole_Pad")
  (at 76.2 152.4 0)
  (unit 1)
  (body_style 1)
  (exclude_from_sim no)
  (in_bom no)
  (on_board yes)
  (in_pos_files no)
  (dnp no)
  (property "Reference" "H5001" (at 78.74 149.86 0) (show_name no) (do_not_autoplace no) (effects (font (size 1.27 1.27)) (justify left)))
  (property "Value" "M2" (at 78.74 152.4 0) (show_name no) (do_not_autoplace no) (effects (font (size 1.27 1.27)) (justify left)))
  (property "Footprint" "MountingHole:MountingHole_2.2mm_M2_Pad" (at 76.2 152.4 0) (hide yes) (show_name no) (do_not_autoplace no) (effects (font (size 1.27 1.27))))
  (property "Datasheet" "" (at 76.2 152.4 0) (hide yes) (show_name no) (do_not_autoplace no) (effects (font (size 1.27 1.27))))
  (property "Description" "M2 mounting hole, plated pad to GND" (at 76.2 152.4 0) (hide yes) (show_name no) (do_not_autoplace no) (effects (font (size 1.27 1.27))))
  (pin "1"))
 (symbol
  (lib_id "power:GND")
  (at 76.2 157.48 0)
  (unit 1)
  (body_style 1)
  (exclude_from_sim no)
  (in_bom yes)
  (on_board yes)
  (in_pos_files yes)
  (dnp no)
  (property "Reference" "#PWR5013" (at 76.2 157.48 0) (hide yes) (show_name no) (do_not_autoplace no) (effects (font (size 1.27 1.27))))
  (property "Value" "GND" (at 76.2 162.56 0) (hide yes) (show_name no) (do_not_autoplace no) (effects (font (size 1.27 1.27))))
  (property "Footprint" "" (at 76.2 157.48 0) (hide yes) (show_name no) (do_not_autoplace no) (effects (font (size 1.27 1.27))))
  (property "Datasheet" "" (at 76.2 157.48 0) (hide yes) (show_name no) (do_not_autoplace no) (effects (font (size 1.27 1.27))))
  (property "Description" "" (at 76.2 157.48 0) (hide yes) (show_name no) (do_not_autoplace no) (effects (font (size 1.27 1.27))))
  (pin "1"))
 (symbol
  (lib_id "power:GND")
  (at 143.51 137.16 0)
  (unit 1)
  (body_style 1)
  (exclude_from_sim no)
  (in_bom yes)
  (on_board yes)
  (in_pos_files yes)
  (dnp no)
  (property "Reference" "#PWR5010" (at 143.51 137.16 90) (hide yes) (show_name no) (do_not_autoplace no) (effects (font (size 1.27 1.27))))
  (property "Value" "GND" (at 143.51 142.24 90) (hide yes) (show_name no) (do_not_autoplace no) (effects (font (size 1.27 1.27)) (justify right)))
  (property "Footprint" "" (at 143.51 137.16 0) (hide yes) (show_name no) (do_not_autoplace no) (effects (font (size 1.27 1.27))))
  (property "Datasheet" "" (at 143.51 137.16 0) (hide yes) (show_name no) (do_not_autoplace no) (effects (font (size 1.27 1.27))))
  (property "Description" "" (at 143.51 137.16 0) (hide yes) (show_name no) (do_not_autoplace no) (effects (font (size 1.27 1.27))))
  (pin "1"))
 (symbol
  (lib_id "power:GND")
  (at 143.51 96.52 0)
  (unit 1)
  (body_style 1)
  (exclude_from_sim no)
  (in_bom yes)
  (on_board yes)
  (in_pos_files yes)
  (dnp no)
  (property "Reference" "#PWR5007" (at 143.51 96.52 90) (hide yes) (show_name no) (do_not_autoplace no) (effects (font (size 1.27 1.27))))
  (property "Value" "GND" (at 143.51 101.6 90) (hide yes) (show_name no) (do_not_autoplace no) (effects (font (size 1.27 1.27)) (justify right)))
  (property "Footprint" "" (at 143.51 96.52 0) (hide yes) (show_name no) (do_not_autoplace no) (effects (font (size 1.27 1.27))))
  (property "Datasheet" "" (at 143.51 96.52 0) (hide yes) (show_name no) (do_not_autoplace no) (effects (font (size 1.27 1.27))))
  (property "Description" "" (at 143.51 96.52 0) (hide yes) (show_name no) (do_not_autoplace no) (effects (font (size 1.27 1.27))))
  (pin "1"))
 (symbol
  (lib_id "JLCImport:CL10A106KP8NNNC")
  (at 133.35 139.7 90)
  (mirror x)
  (unit 1)
  (body_style 1)
  (exclude_from_sim no)
  (in_bom yes)
  (on_board yes)
  (in_pos_files yes)
  (dnp no)
  (property "Reference" "C5002" (at 129.54 138.4299 90) (show_name no) (do_not_autoplace no) (effects (font (size 1.27 1.27)) (justify left)))
  (property "Value" "10uF/10V" (at 129.54 140.9699 90) (show_name no) (do_not_autoplace no) (effects (font (size 1.27 1.27)) (justify left)))
  (property "Footprint" "JLCImport:C0603" (at 140.97 139.7 0) (hide yes) (show_name no) (do_not_autoplace no) (effects (font (size 1.27 1.27))))
  (property "Datasheet" "https://lcsc.com/product-detail/Multilayer-Ceramic-Capacitors-MLCC-SMD-SMT_SAMSUNG_CL10A106KP8NNNC_10uF-106-10-10V_C19702.html" (at 143.51 139.7 0) (hide yes) (show_name no) (do_not_autoplace no) (effects (font (size 1.27 1.27))))
  (property "Description" "10V 10uF X5R ±10% 0603 Multilayer Ceramic Capacitors MLCC - SMD/SMT ROHS" (at 133.35 139.7 0) (hide yes) (show_name no) (do_not_autoplace no) (effects (font (size 1.27 1.27))))
  (property "Manufacturer" "SAMSUNG(三星)" (at 146.05 139.7 0) (hide yes) (show_name no) (do_not_autoplace no) (effects (font (size 1.27 1.27))))
  (property "MPN" "CL10A106KP8NNNC" (at 148.59 139.7 0) (hide yes) (show_name no) (do_not_autoplace no) (effects (font (size 1.27 1.27))))
  (property "LCSC" "C19702" (at 151.13 139.7 0) (hide yes) (show_name no) (do_not_autoplace no) (effects (font (size 1.27 1.27))))
  (pin "2")
  (pin "1"))
 (symbol
  (lib_id "JLCImport:CL10A106KP8NNNC")
  (at 133.35 99.06 90)
  (mirror x)
  (unit 1)
  (body_style 1)
  (exclude_from_sim no)
  (in_bom yes)
  (on_board yes)
  (in_pos_files yes)
  (dnp no)
  (property "Reference" "C5001" (at 129.54 97.7899 90) (show_name no) (do_not_autoplace no) (effects (font (size 1.27 1.27)) (justify left)))
  (property "Value" "10uF/10V" (at 129.54 100.3299 90) (show_name no) (do_not_autoplace no) (effects (font (size 1.27 1.27)) (justify left)))
  (property "Footprint" "JLCImport:C0603" (at 140.97 99.06 0) (hide yes) (show_name no) (do_not_autoplace no) (effects (font (size 1.27 1.27))))
  (property "Datasheet" "https://lcsc.com/product-detail/Multilayer-Ceramic-Capacitors-MLCC-SMD-SMT_SAMSUNG_CL10A106KP8NNNC_10uF-106-10-10V_C19702.html" (at 143.51 99.06 0) (hide yes) (show_name no) (do_not_autoplace no) (effects (font (size 1.27 1.27))))
  (property "Description" "10V 10uF X5R ±10% 0603 Multilayer Ceramic Capacitors MLCC - SMD/SMT ROHS" (at 133.35 99.06 0) (hide yes) (show_name no) (do_not_autoplace no) (effects (font (size 1.27 1.27))))
  (property "Manufacturer" "SAMSUNG(三星)" (at 146.05 99.06 0) (hide yes) (show_name no) (do_not_autoplace no) (effects (font (size 1.27 1.27))))
  (property "MPN" "CL10A106KP8NNNC" (at 148.59 99.06 0) (hide yes) (show_name no) (do_not_autoplace no) (effects (font (size 1.27 1.27))))
  (property "LCSC" "C19702" (at 151.13 99.06 0) (hide yes) (show_name no) (do_not_autoplace no) (effects (font (size 1.27 1.27))))
  (pin "2")
  (pin "1"))
 (symbol
  (lib_id "Mechanical:MountingHole_Pad")
  (at 91.44 152.4 0)
  (unit 1)
  (body_style 1)
  (exclude_from_sim no)
  (in_bom no)
  (on_board yes)
  (in_pos_files no)
  (dnp no)
  (property "Reference" "H5002" (at 93.98 149.86 0) (show_name no) (do_not_autoplace no) (effects (font (size 1.27 1.27)) (justify left)))
  (property "Value" "M2" (at 93.98 152.4 0) (show_name no) (do_not_autoplace no) (effects (font (size 1.27 1.27)) (justify left)))
  (property "Footprint" "MountingHole:MountingHole_2.2mm_M2_Pad" (at 91.44 152.4 0) (hide yes) (show_name no) (do_not_autoplace no) (effects (font (size 1.27 1.27))))
  (property "Datasheet" "" (at 91.44 152.4 0) (hide yes) (show_name no) (do_not_autoplace no) (effects (font (size 1.27 1.27))))
  (property "Description" "M2 mounting hole, plated pad to GND" (at 91.44 152.4 0) (hide yes) (show_name no) (do_not_autoplace no) (effects (font (size 1.27 1.27))))
  (pin "1"))
 (symbol
  (lib_id "JLCImport:FRC0603F1000TS")
  (at 133.35 129.54 90)
  (mirror x)
  (unit 1)
  (body_style 1)
  (exclude_from_sim no)
  (in_bom yes)
  (on_board yes)
  (in_pos_files yes)
  (dnp no)
  (property "Reference" "R5002" (at 130.81 128.2699 90) (show_name no) (do_not_autoplace no) (effects (font (size 1.27 1.27)) (justify left)))
  (property "Value" "100" (at 130.81 130.8099 90) (show_name no) (do_not_autoplace no) (effects (font (size 1.27 1.27)) (justify left)))
  (property "Footprint" "JLCImport:R0603" (at 140.97 129.54 0) (hide yes) (show_name no) (do_not_autoplace no) (effects (font (size 1.27 1.27))))
  (property "Datasheet" "https://www.lcsc.com/datasheet/C2906981.pdf" (at 143.51 129.54 0) (hide yes) (show_name no) (do_not_autoplace no) (effects (font (size 1.27 1.27))))
  (property "Description" "-55℃~+155℃ 100mW 100Ω 75V Thick Film Resistor ±1% ±100ppm/℃ 0603 Chip Resistor - Surface Mount ROHS" (at 133.35 129.54 0) (hide yes) (show_name no) (do_not_autoplace no) (effects (font (size 1.27 1.27))))
  (property "Manufacturer" "FOJAN(富捷)" (at 146.05 129.54 0) (hide yes) (show_name no) (do_not_autoplace no) (effects (font (size 1.27 1.27))))
  (property "MPN" "FRC0603F1000TS" (at 148.59 129.54 0) (hide yes) (show_name no) (do_not_autoplace no) (effects (font (size 1.27 1.27))))
  (property "LCSC" "C2906981" (at 151.13 129.54 0) (hide yes) (show_name no) (do_not_autoplace no) (effects (font (size 1.27 1.27))))
  (pin "2")
  (pin "1"))
 (sheet_instances
  (path ""
   (page "1")))
 (embedded_fonts no))
